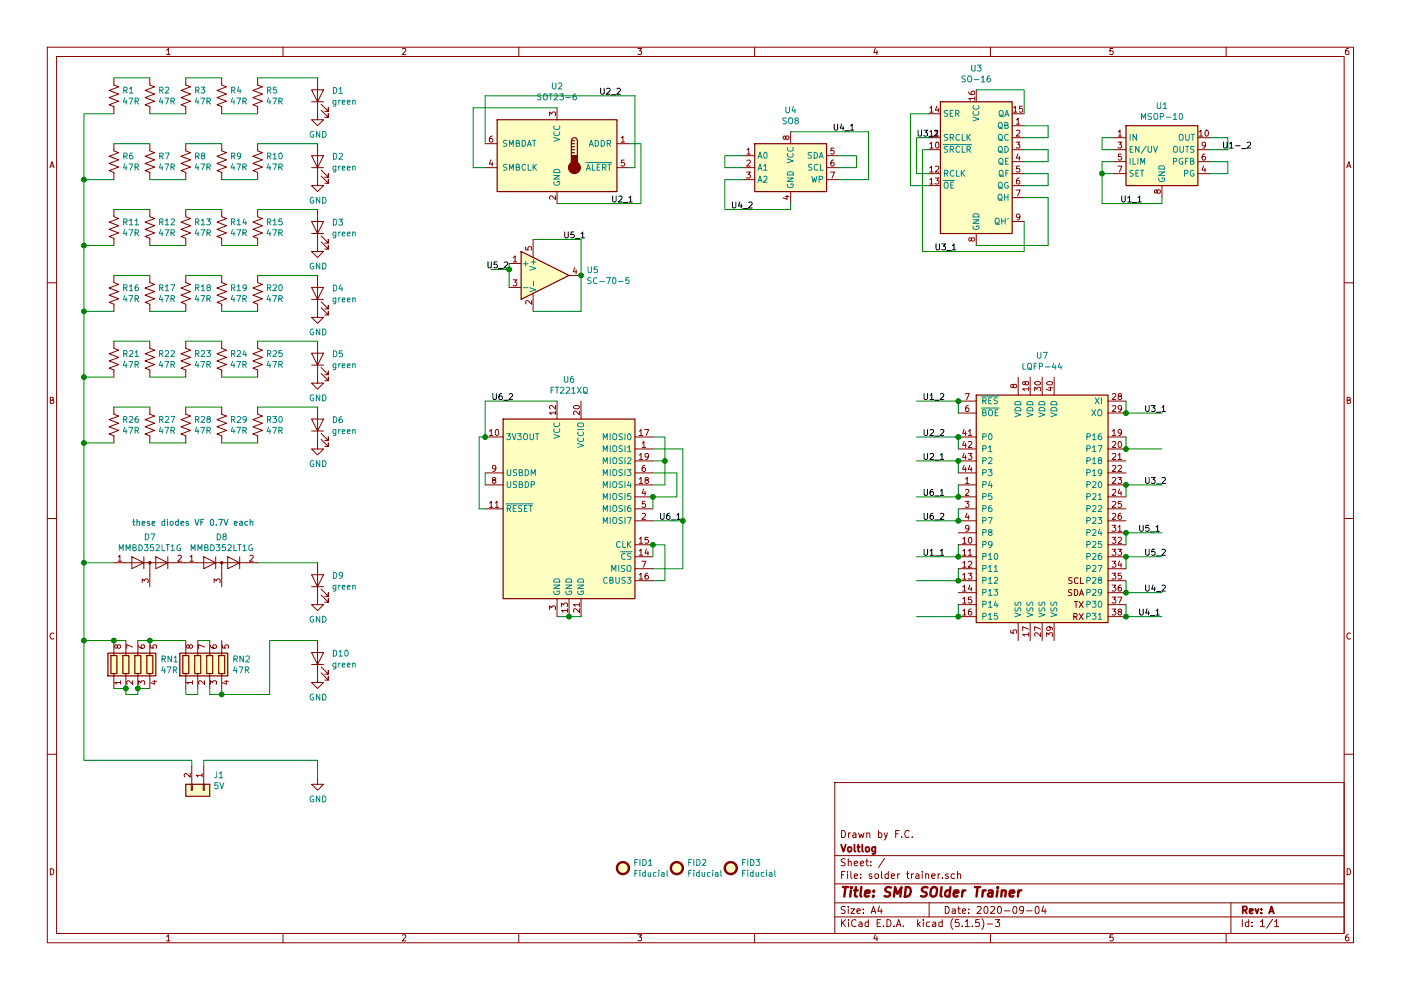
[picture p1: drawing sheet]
EESchema Schematic File Version 4
EELAYER 30 0
EELAYER END
$Descr A4 11693 8268
encoding utf-8
Sheet 1 1
Title "SMD SOlder Trainer"
Date "2020-09-04"
Rev "A"
Comp "Voltlog"
Comment1 "Drawn by F.C."
Comment2 ""
Comment3 ""
Comment4 ""
$EndDescr
$Comp
L Mechanical:Fiducial FID1
U 1 1
P 5200 7250
F 0 "FID1" H 5285 7296 50  0000 L CNN
F 1 "Fiducial" H 5285 7205 50  0000 L CNN
F 2 "Fiducial:Fiducial_0.5mm_Dia_1mm_Outer" H 5200 7250 50  0001 C CNN
F 3 "~" H 5200 7250 50  0001 C CNN
	1    5200 7250
	1    0    0    -1  
$EndComp
$Comp
L Mechanical:Fiducial FID2
U 1 1
P 5650 7250
F 0 "FID2" H 5735 7296 50  0000 L CNN
F 1 "Fiducial" H 5735 7205 50  0000 L CNN
F 2 "Fiducial:Fiducial_0.5mm_Dia_1mm_Outer" H 5650 7250 50  0001 C CNN
F 3 "~" H 5650 7250 50  0001 C CNN
	1    5650 7250
	1    0    0    -1  
$EndComp
$Comp
L Mechanical:Fiducial FID3
U 1 1
P 6100 7250
F 0 "FID3" H 6185 7296 50  0000 L CNN
F 1 "Fiducial" H 6185 7205 50  0000 L CNN
F 2 "Fiducial:Fiducial_0.5mm_Dia_1mm_Outer" H 6100 7250 50  0001 C CNN
F 3 "~" H 6100 7250 50  0001 C CNN
	1    6100 7250
	1    0    0    -1  
$EndComp
$Comp
L Device:R_US R1
U 1 1
P 950 800
F 0 "R1" H 1018 846 50  0000 L CNN
F 1 "47R" H 1018 755 50  0000 L CNN
F 2 "Resistor_SMD:R_01005_0402Metric" V 990 790 50  0001 C CNN
F 3 "~" H 950 800 50  0001 C CNN
	1    950  800 
	1    0    0    -1  
$EndComp
$Comp
L Device:R_US R2
U 1 1
P 1250 800
F 0 "R2" H 1318 846 50  0000 L CNN
F 1 "47R" H 1318 755 50  0000 L CNN
F 2 "Resistor_SMD:R_01005_0402Metric" V 1290 790 50  0001 C CNN
F 3 "~" H 1250 800 50  0001 C CNN
	1    1250 800 
	1    0    0    -1  
$EndComp
$Comp
L Device:R_US R3
U 1 1
P 1550 800
F 0 "R3" H 1618 846 50  0000 L CNN
F 1 "47R" H 1618 755 50  0000 L CNN
F 2 "Resistor_SMD:R_01005_0402Metric" V 1590 790 50  0001 C CNN
F 3 "~" H 1550 800 50  0001 C CNN
	1    1550 800 
	1    0    0    -1  
$EndComp
$Comp
L Device:R_US R4
U 1 1
P 1850 800
F 0 "R4" H 1918 846 50  0000 L CNN
F 1 "47R" H 1918 755 50  0000 L CNN
F 2 "Resistor_SMD:R_01005_0402Metric" V 1890 790 50  0001 C CNN
F 3 "~" H 1850 800 50  0001 C CNN
	1    1850 800 
	1    0    0    -1  
$EndComp
$Comp
L Device:R_US R5
U 1 1
P 2150 800
F 0 "R5" H 2218 846 50  0000 L CNN
F 1 "47R" H 2218 755 50  0000 L CNN
F 2 "Resistor_SMD:R_01005_0402Metric" V 2190 790 50  0001 C CNN
F 3 "~" H 2150 800 50  0001 C CNN
	1    2150 800 
	1    0    0    -1  
$EndComp
$Comp
L Device:R_US R6
U 1 1
P 950 1350
F 0 "R6" H 1018 1396 50  0000 L CNN
F 1 "47R" H 1018 1305 50  0000 L CNN
F 2 "Resistor_SMD:R_0201_0603Metric" V 990 1340 50  0001 C CNN
F 3 "~" H 950 1350 50  0001 C CNN
	1    950  1350
	1    0    0    -1  
$EndComp
$Comp
L Device:R_US R7
U 1 1
P 1250 1350
F 0 "R7" H 1318 1396 50  0000 L CNN
F 1 "47R" H 1318 1305 50  0000 L CNN
F 2 "Resistor_SMD:R_0201_0603Metric" V 1290 1340 50  0001 C CNN
F 3 "~" H 1250 1350 50  0001 C CNN
	1    1250 1350
	1    0    0    -1  
$EndComp
$Comp
L Device:R_US R8
U 1 1
P 1550 1350
F 0 "R8" H 1618 1396 50  0000 L CNN
F 1 "47R" H 1618 1305 50  0000 L CNN
F 2 "Resistor_SMD:R_0201_0603Metric" V 1590 1340 50  0001 C CNN
F 3 "~" H 1550 1350 50  0001 C CNN
	1    1550 1350
	1    0    0    -1  
$EndComp
$Comp
L Device:R_US R9
U 1 1
P 1850 1350
F 0 "R9" H 1918 1396 50  0000 L CNN
F 1 "47R" H 1918 1305 50  0000 L CNN
F 2 "Resistor_SMD:R_0201_0603Metric" V 1890 1340 50  0001 C CNN
F 3 "~" H 1850 1350 50  0001 C CNN
	1    1850 1350
	1    0    0    -1  
$EndComp
$Comp
L Device:R_US R10
U 1 1
P 2150 1350
F 0 "R10" H 2218 1396 50  0000 L CNN
F 1 "47R" H 2218 1305 50  0000 L CNN
F 2 "Resistor_SMD:R_0201_0603Metric" V 2190 1340 50  0001 C CNN
F 3 "~" H 2150 1350 50  0001 C CNN
	1    2150 1350
	1    0    0    -1  
$EndComp
$Comp
L Device:R_US R11
U 1 1
P 950 1900
F 0 "R11" H 1018 1946 50  0000 L CNN
F 1 "47R" H 1018 1855 50  0000 L CNN
F 2 "Resistor_SMD:R_0402_1005Metric" V 990 1890 50  0001 C CNN
F 3 "~" H 950 1900 50  0001 C CNN
	1    950  1900
	1    0    0    -1  
$EndComp
$Comp
L Device:R_US R12
U 1 1
P 1250 1900
F 0 "R12" H 1318 1946 50  0000 L CNN
F 1 "47R" H 1318 1855 50  0000 L CNN
F 2 "Resistor_SMD:R_0402_1005Metric" V 1290 1890 50  0001 C CNN
F 3 "~" H 1250 1900 50  0001 C CNN
	1    1250 1900
	1    0    0    -1  
$EndComp
$Comp
L Device:R_US R13
U 1 1
P 1550 1900
F 0 "R13" H 1618 1946 50  0000 L CNN
F 1 "47R" H 1618 1855 50  0000 L CNN
F 2 "Resistor_SMD:R_0402_1005Metric" V 1590 1890 50  0001 C CNN
F 3 "~" H 1550 1900 50  0001 C CNN
	1    1550 1900
	1    0    0    -1  
$EndComp
$Comp
L Device:R_US R14
U 1 1
P 1850 1900
F 0 "R14" H 1918 1946 50  0000 L CNN
F 1 "47R" H 1918 1855 50  0000 L CNN
F 2 "Resistor_SMD:R_0402_1005Metric" V 1890 1890 50  0001 C CNN
F 3 "~" H 1850 1900 50  0001 C CNN
	1    1850 1900
	1    0    0    -1  
$EndComp
$Comp
L Device:R_US R15
U 1 1
P 2150 1900
F 0 "R15" H 2218 1946 50  0000 L CNN
F 1 "47R" H 2218 1855 50  0000 L CNN
F 2 "Resistor_SMD:R_0402_1005Metric" V 2190 1890 50  0001 C CNN
F 3 "~" H 2150 1900 50  0001 C CNN
	1    2150 1900
	1    0    0    -1  
$EndComp
$Comp
L Device:R_US R16
U 1 1
P 950 2450
F 0 "R16" H 1018 2496 50  0000 L CNN
F 1 "47R" H 1018 2405 50  0000 L CNN
F 2 "Resistor_SMD:R_0603_1608Metric_Pad1.05x0.95mm_HandSolder" V 990 2440 50  0001 C CNN
F 3 "~" H 950 2450 50  0001 C CNN
	1    950  2450
	1    0    0    -1  
$EndComp
$Comp
L Device:R_US R17
U 1 1
P 1250 2450
F 0 "R17" H 1318 2496 50  0000 L CNN
F 1 "47R" H 1318 2405 50  0000 L CNN
F 2 "Resistor_SMD:R_0603_1608Metric_Pad1.05x0.95mm_HandSolder" V 1290 2440 50  0001 C CNN
F 3 "~" H 1250 2450 50  0001 C CNN
	1    1250 2450
	1    0    0    -1  
$EndComp
$Comp
L Device:R_US R18
U 1 1
P 1550 2450
F 0 "R18" H 1618 2496 50  0000 L CNN
F 1 "47R" H 1618 2405 50  0000 L CNN
F 2 "Resistor_SMD:R_0603_1608Metric_Pad1.05x0.95mm_HandSolder" V 1590 2440 50  0001 C CNN
F 3 "~" H 1550 2450 50  0001 C CNN
	1    1550 2450
	1    0    0    -1  
$EndComp
$Comp
L Device:R_US R19
U 1 1
P 1850 2450
F 0 "R19" H 1918 2496 50  0000 L CNN
F 1 "47R" H 1918 2405 50  0000 L CNN
F 2 "Resistor_SMD:R_0603_1608Metric_Pad1.05x0.95mm_HandSolder" V 1890 2440 50  0001 C CNN
F 3 "~" H 1850 2450 50  0001 C CNN
	1    1850 2450
	1    0    0    -1  
$EndComp
$Comp
L Device:R_US R20
U 1 1
P 2150 2450
F 0 "R20" H 2218 2496 50  0000 L CNN
F 1 "47R" H 2218 2405 50  0000 L CNN
F 2 "Resistor_SMD:R_0603_1608Metric_Pad1.05x0.95mm_HandSolder" V 2190 2440 50  0001 C CNN
F 3 "~" H 2150 2450 50  0001 C CNN
	1    2150 2450
	1    0    0    -1  
$EndComp
$Comp
L Device:R_US R21
U 1 1
P 950 3000
F 0 "R21" H 1018 3046 50  0000 L CNN
F 1 "47R" H 1018 2955 50  0000 L CNN
F 2 "Resistor_SMD:R_0805_2012Metric_Pad1.15x1.40mm_HandSolder" V 990 2990 50  0001 C CNN
F 3 "~" H 950 3000 50  0001 C CNN
	1    950  3000
	1    0    0    -1  
$EndComp
$Comp
L Device:R_US R22
U 1 1
P 1250 3000
F 0 "R22" H 1318 3046 50  0000 L CNN
F 1 "47R" H 1318 2955 50  0000 L CNN
F 2 "Resistor_SMD:R_0805_2012Metric_Pad1.15x1.40mm_HandSolder" V 1290 2990 50  0001 C CNN
F 3 "~" H 1250 3000 50  0001 C CNN
	1    1250 3000
	1    0    0    -1  
$EndComp
$Comp
L Device:R_US R23
U 1 1
P 1550 3000
F 0 "R23" H 1618 3046 50  0000 L CNN
F 1 "47R" H 1618 2955 50  0000 L CNN
F 2 "Resistor_SMD:R_0805_2012Metric_Pad1.15x1.40mm_HandSolder" V 1590 2990 50  0001 C CNN
F 3 "~" H 1550 3000 50  0001 C CNN
	1    1550 3000
	1    0    0    -1  
$EndComp
$Comp
L Device:R_US R24
U 1 1
P 1850 3000
F 0 "R24" H 1918 3046 50  0000 L CNN
F 1 "47R" H 1918 2955 50  0000 L CNN
F 2 "Resistor_SMD:R_0805_2012Metric_Pad1.15x1.40mm_HandSolder" V 1890 2990 50  0001 C CNN
F 3 "~" H 1850 3000 50  0001 C CNN
	1    1850 3000
	1    0    0    -1  
$EndComp
$Comp
L Device:R_US R25
U 1 1
P 2150 3000
F 0 "R25" H 2218 3046 50  0000 L CNN
F 1 "47R" H 2218 2955 50  0000 L CNN
F 2 "Resistor_SMD:R_0805_2012Metric_Pad1.15x1.40mm_HandSolder" V 2190 2990 50  0001 C CNN
F 3 "~" H 2150 3000 50  0001 C CNN
	1    2150 3000
	1    0    0    -1  
$EndComp
$Comp
L Device:R_US R26
U 1 1
P 950 3550
F 0 "R26" H 1018 3596 50  0000 L CNN
F 1 "47R" H 1018 3505 50  0000 L CNN
F 2 "Resistor_SMD:R_1206_3216Metric_Pad1.42x1.75mm_HandSolder" V 990 3540 50  0001 C CNN
F 3 "~" H 950 3550 50  0001 C CNN
	1    950  3550
	1    0    0    -1  
$EndComp
$Comp
L Device:R_US R27
U 1 1
P 1250 3550
F 0 "R27" H 1318 3596 50  0000 L CNN
F 1 "47R" H 1318 3505 50  0000 L CNN
F 2 "Resistor_SMD:R_1206_3216Metric_Pad1.42x1.75mm_HandSolder" V 1290 3540 50  0001 C CNN
F 3 "~" H 1250 3550 50  0001 C CNN
	1    1250 3550
	1    0    0    -1  
$EndComp
$Comp
L Device:R_US R28
U 1 1
P 1550 3550
F 0 "R28" H 1618 3596 50  0000 L CNN
F 1 "47R" H 1618 3505 50  0000 L CNN
F 2 "Resistor_SMD:R_1206_3216Metric_Pad1.42x1.75mm_HandSolder" V 1590 3540 50  0001 C CNN
F 3 "~" H 1550 3550 50  0001 C CNN
	1    1550 3550
	1    0    0    -1  
$EndComp
$Comp
L Device:R_US R29
U 1 1
P 1850 3550
F 0 "R29" H 1918 3596 50  0000 L CNN
F 1 "47R" H 1918 3505 50  0000 L CNN
F 2 "Resistor_SMD:R_1206_3216Metric_Pad1.42x1.75mm_HandSolder" V 1890 3540 50  0001 C CNN
F 3 "~" H 1850 3550 50  0001 C CNN
	1    1850 3550
	1    0    0    -1  
$EndComp
$Comp
L Device:R_US R30
U 1 1
P 2150 3550
F 0 "R30" H 2218 3596 50  0000 L CNN
F 1 "47R" H 2218 3505 50  0000 L CNN
F 2 "Resistor_SMD:R_1206_3216Metric_Pad1.42x1.75mm_HandSolder" V 2190 3540 50  0001 C CNN
F 3 "~" H 2150 3550 50  0001 C CNN
	1    2150 3550
	1    0    0    -1  
$EndComp
$Comp
L Device:LED D1
U 1 1
P 2650 800
F 0 "D1" V 2689 682 50  0000 R CNN
F 1 "green" V 2598 682 50  0000 R CNN
F 2 "LED_SMD:LED_0402_1005Metric" H 2650 800 50  0001 C CNN
F 3 "~" H 2650 800 50  0001 C CNN
F 4 "C268302" V 2650 800 50  0001 C CNN "LCSC"
	1    2650 800 
	0    -1   -1   0   
$EndComp
$Comp
L Device:LED D2
U 1 1
P 2650 1350
F 0 "D2" V 2689 1232 50  0000 R CNN
F 1 "green" V 2598 1232 50  0000 R CNN
F 2 "LED_SMD:LED_0402_1005Metric" H 2650 1350 50  0001 C CNN
F 3 "~" H 2650 1350 50  0001 C CNN
F 4 "C268302" V 2650 1350 50  0001 C CNN "LCSC"
	1    2650 1350
	0    -1   -1   0   
$EndComp
$Comp
L Device:LED D3
U 1 1
P 2650 1900
F 0 "D3" V 2689 1782 50  0000 R CNN
F 1 "green" V 2598 1782 50  0000 R CNN
F 2 "LED_SMD:LED_0402_1005Metric" H 2650 1900 50  0001 C CNN
F 3 "~" H 2650 1900 50  0001 C CNN
F 4 "C268302" V 2650 1900 50  0001 C CNN "LCSC"
	1    2650 1900
	0    -1   -1   0   
$EndComp
$Comp
L Device:LED D4
U 1 1
P 2650 2450
F 0 "D4" V 2689 2332 50  0000 R CNN
F 1 "green" V 2598 2332 50  0000 R CNN
F 2 "LED_SMD:LED_0603_1608Metric_Pad1.05x0.95mm_HandSolder" H 2650 2450 50  0001 C CNN
F 3 "~" H 2650 2450 50  0001 C CNN
F 4 "C268302" V 2650 2450 50  0001 C CNN "LCSC"
	1    2650 2450
	0    -1   -1   0   
$EndComp
$Comp
L Device:LED D5
U 1 1
P 2650 3000
F 0 "D5" V 2689 2882 50  0000 R CNN
F 1 "green" V 2598 2882 50  0000 R CNN
F 2 "LED_SMD:LED_0805_2012Metric_Pad1.15x1.40mm_HandSolder" H 2650 3000 50  0001 C CNN
F 3 "~" H 2650 3000 50  0001 C CNN
F 4 "C268302" V 2650 3000 50  0001 C CNN "LCSC"
	1    2650 3000
	0    -1   -1   0   
$EndComp
$Comp
L Device:LED D6
U 1 1
P 2650 3550
F 0 "D6" V 2689 3432 50  0000 R CNN
F 1 "green" V 2598 3432 50  0000 R CNN
F 2 "LED_SMD:LED_1206_3216Metric_Pad1.42x1.75mm_HandSolder" H 2650 3550 50  0001 C CNN
F 3 "~" H 2650 3550 50  0001 C CNN
F 4 "C268302" V 2650 3550 50  0001 C CNN "LCSC"
	1    2650 3550
	0    -1   -1   0   
$EndComp
Wire Wire Line
	2650 650  2150 650 
Wire Wire Line
	2150 950  1850 950 
Wire Wire Line
	1850 650  1550 650 
Wire Wire Line
	1550 950  1250 950 
Wire Wire Line
	1250 650  950  650 
Wire Wire Line
	950  1200 1250 1200
Wire Wire Line
	950  1750 1250 1750
Wire Wire Line
	950  2300 1250 2300
Wire Wire Line
	950  2850 1250 2850
Wire Wire Line
	950  3400 1250 3400
Wire Wire Line
	1250 1500 1550 1500
Wire Wire Line
	1250 2050 1550 2050
Wire Wire Line
	1250 2600 1550 2600
Wire Wire Line
	1250 3150 1550 3150
Wire Wire Line
	1250 3700 1550 3700
Wire Wire Line
	1550 3400 1850 3400
Wire Wire Line
	1550 2850 1850 2850
Wire Wire Line
	1550 2300 1850 2300
Wire Wire Line
	1550 1750 1850 1750
Wire Wire Line
	1550 1200 1850 1200
Wire Wire Line
	1850 1500 2150 1500
Wire Wire Line
	1850 2050 2150 2050
Wire Wire Line
	1850 2600 2150 2600
Wire Wire Line
	1850 3150 2150 3150
Wire Wire Line
	1850 3700 2150 3700
Wire Wire Line
	2150 3400 2650 3400
Wire Wire Line
	2150 2850 2650 2850
Wire Wire Line
	2150 2300 2650 2300
Wire Wire Line
	2150 1750 2650 1750
Wire Wire Line
	2150 1200 2650 1200
$Comp
L power:GND #PWR01
U 1 1
P 2650 950
F 0 "#PWR01" H 2650 700 50  0001 C CNN
F 1 "GND" H 2655 777 50  0000 C CNN
F 2 "" H 2650 950 50  0001 C CNN
F 3 "" H 2650 950 50  0001 C CNN
	1    2650 950 
	1    0    0    -1  
$EndComp
$Comp
L power:GND #PWR02
U 1 1
P 2650 1500
F 0 "#PWR02" H 2650 1250 50  0001 C CNN
F 1 "GND" H 2655 1327 50  0000 C CNN
F 2 "" H 2650 1500 50  0001 C CNN
F 3 "" H 2650 1500 50  0001 C CNN
	1    2650 1500
	1    0    0    -1  
$EndComp
$Comp
L power:GND #PWR03
U 1 1
P 2650 2050
F 0 "#PWR03" H 2650 1800 50  0001 C CNN
F 1 "GND" H 2655 1877 50  0000 C CNN
F 2 "" H 2650 2050 50  0001 C CNN
F 3 "" H 2650 2050 50  0001 C CNN
	1    2650 2050
	1    0    0    -1  
$EndComp
$Comp
L power:GND #PWR04
U 1 1
P 2650 2600
F 0 "#PWR04" H 2650 2350 50  0001 C CNN
F 1 "GND" H 2655 2427 50  0000 C CNN
F 2 "" H 2650 2600 50  0001 C CNN
F 3 "" H 2650 2600 50  0001 C CNN
	1    2650 2600
	1    0    0    -1  
$EndComp
$Comp
L power:GND #PWR05
U 1 1
P 2650 3150
F 0 "#PWR05" H 2650 2900 50  0001 C CNN
F 1 "GND" H 2655 2977 50  0000 C CNN
F 2 "" H 2650 3150 50  0001 C CNN
F 3 "" H 2650 3150 50  0001 C CNN
	1    2650 3150
	1    0    0    -1  
$EndComp
$Comp
L power:GND #PWR06
U 1 1
P 2650 3700
F 0 "#PWR06" H 2650 3450 50  0001 C CNN
F 1 "GND" H 2655 3527 50  0000 C CNN
F 2 "" H 2650 3700 50  0001 C CNN
F 3 "" H 2650 3700 50  0001 C CNN
	1    2650 3700
	1    0    0    -1  
$EndComp
Wire Wire Line
	950  950  700  950 
Wire Wire Line
	700  950  700  1500
Wire Wire Line
	700  3700 950  3700
Wire Wire Line
	950  3150 700  3150
Connection ~ 700  3150
Wire Wire Line
	700  3150 700  3700
Wire Wire Line
	950  2600 700  2600
Connection ~ 700  2600
Wire Wire Line
	700  2600 700  3150
Wire Wire Line
	950  2050 700  2050
Connection ~ 700  2050
Wire Wire Line
	700  2050 700  2600
Wire Wire Line
	950  1500 700  1500
Connection ~ 700  1500
Wire Wire Line
	700  1500 700  2050
$Comp
L Device:LED D9
U 1 1
P 2650 4850
F 0 "D9" V 2689 4732 50  0000 R CNN
F 1 "green" V 2598 4732 50  0000 R CNN
F 2 "LED_SMD:LED_0603_1608Metric_Pad1.05x0.95mm_HandSolder" H 2650 4850 50  0001 C CNN
F 3 "~" H 2650 4850 50  0001 C CNN
F 4 "C268302" V 2650 4850 50  0001 C CNN "LCSC"
	1    2650 4850
	0    -1   -1   0   
$EndComp
Wire Wire Line
	2150 4700 2650 4700
$Comp
L power:GND #PWR07
U 1 1
P 2650 5000
F 0 "#PWR07" H 2650 4750 50  0001 C CNN
F 1 "GND" H 2655 4827 50  0000 C CNN
F 2 "" H 2650 5000 50  0001 C CNN
F 3 "" H 2650 5000 50  0001 C CNN
	1    2650 5000
	1    0    0    -1  
$EndComp
Connection ~ 700  3700
Wire Wire Line
	950  4700 700  4700
$Comp
L Diode:BAV99 D7
U 1 1
P 1250 4700
F 0 "D7" H 1250 4916 50  0000 C CNN
F 1 "MMBD352LT1G" H 1250 4825 50  0000 C CNN
F 2 "Package_TO_SOT_SMD:SOT-23" H 1250 4200 50  0001 C CNN
F 3 "" H 1250 4700 50  0001 C CNN
F 4 "C463549" H 1250 4700 50  0001 C CNN "LCSC"
	1    1250 4700
	1    0    0    -1  
$EndComp
$Comp
L Diode:BAV99 D8
U 1 1
P 1850 4700
F 0 "D8" H 1850 4916 50  0000 C CNN
F 1 "MMBD352LT1G" H 1850 4825 50  0000 C CNN
F 2 "Package_TO_SOT_SMD:SOT-23" H 1850 4200 50  0001 C CNN
F 3 "" H 1850 4700 50  0001 C CNN
F 4 "C463549" H 1850 4700 50  0001 C CNN "LCSC"
	1    1850 4700
	1    0    0    -1  
$EndComp
Text Notes 1100 4400 0    50   ~ 0
these diodes VF 0.7V each\n
$Comp
L Memory_EEPROM:AT24CS01-SSHM U4
U 1 1
P 6600 1400
F 0 "U4" H 6600 1881 50  0000 C CNN
F 1 "SO8" H 6600 1790 50  0000 C CNN
F 2 "Package_SO:SOIC-8_3.9x4.9mm_P1.27mm" H 6600 1400 50  0001 C CNN
F 3 "http://ww1.microchip.com/downloads/en/DeviceDoc/Atmel-8815-SEEPROM-AT24CS01-02-Datasheet.pdf" H 6600 1400 50  0001 C CNN
	1    6600 1400
	1    0    0    -1  
$EndComp
Wire Wire Line
	6200 1300 6050 1300
Wire Wire Line
	6050 1300 6050 1400
Wire Wire Line
	6050 1400 6200 1400
Wire Wire Line
	6200 1500 6050 1500
Wire Wire Line
	6050 1500 6050 1750
Wire Wire Line
	6050 1750 6600 1750
Wire Wire Line
	6600 1750 6600 1700
Wire Wire Line
	7000 1300 7150 1300
Wire Wire Line
	7150 1300 7150 1400
Wire Wire Line
	7150 1400 7000 1400
Wire Wire Line
	7000 1500 7250 1500
Wire Wire Line
	7250 1100 6600 1100
Wire Wire Line
	7250 1100 7250 1500
$Comp
L 74xx:74HC595 U3
U 1 1
P 8150 1350
F 0 "U3" H 8150 2131 50  0000 C CNN
F 1 "SO-16" H 8150 2040 50  0000 C CNN
F 2 "Package_SO:SOIC-16_3.9x9.9mm_P1.27mm" H 8150 1350 50  0001 C CNN
F 3 "http://www.ti.com/lit/ds/symlink/sn74hc595.pdf" H 8150 1350 50  0001 C CNN
	1    8150 1350
	1    0    0    -1  
$EndComp
Wire Wire Line
	8550 1050 8750 1050
Wire Wire Line
	8750 1050 8750 1150
Wire Wire Line
	8750 1150 8550 1150
Wire Wire Line
	8550 1250 8750 1250
Wire Wire Line
	8750 1250 8750 1350
Wire Wire Line
	8750 1350 8550 1350
Wire Wire Line
	8550 1450 8750 1450
Wire Wire Line
	8750 1450 8750 1550
Wire Wire Line
	8750 1550 8550 1550
Wire Wire Line
	8550 1650 8750 1650
Wire Wire Line
	8750 1650 8750 2050
Wire Wire Line
	8750 2050 8150 2050
Wire Wire Line
	7750 1550 7600 1550
Wire Wire Line
	7600 1550 7600 950 
Wire Wire Line
	7600 950  7750 950 
Wire Wire Line
	7750 1150 7650 1150
Wire Wire Line
	7650 1150 7650 1450
Wire Wire Line
	7650 1450 7750 1450
Wire Wire Line
	8550 1850 8550 2100
Wire Wire Line
	8550 2100 7700 2100
Wire Wire Line
	7700 2100 7700 1250
Wire Wire Line
	7700 1250 7750 1250
Wire Wire Line
	8150 750  8550 750 
Wire Wire Line
	8550 750  8550 950 
$Comp
L Regulator_Linear:LT3042xMSE U1
U 1 1
P 9700 1250
F 0 "U1" H 9700 1617 50  0000 C CNN
F 1 "MSOP-10" H 9700 1526 50  0000 C CNN
F 2 "Package_SO:MSOP-10-1EP_3x3mm_P0.5mm_EP1.68x1.88mm" H 9700 1575 50  0001 C CNN
F 3 "https://www.analog.com/media/en/technical-documentation/data-sheets/3042fb.pdf" H 9700 1250 50  0001 C CNN
	1    9700 1250
	1    0    0    -1  
$EndComp
Wire Wire Line
	9300 1150 9200 1150
Wire Wire Line
	9200 1150 9200 1250
Wire Wire Line
	9200 1250 9300 1250
Wire Wire Line
	9300 1350 9200 1350
Wire Wire Line
	9200 1350 9200 1450
Wire Wire Line
	9200 1450 9300 1450
Wire Wire Line
	10100 1450 10250 1450
Wire Wire Line
	10250 1450 10250 1350
Wire Wire Line
	10250 1350 10100 1350
Wire Wire Line
	10100 1250 10250 1250
Wire Wire Line
	10250 1250 10250 1150
Wire Wire Line
	10250 1150 10100 1150
Wire Wire Line
	9700 1650 9700 1700
Wire Wire Line
	9700 1700 9200 1700
Wire Wire Line
	9200 1700 9200 1450
Connection ~ 9200 1450
$Comp
L Device:LED D10
U 1 1
P 2650 5500
F 0 "D10" V 2689 5382 50  0000 R CNN
F 1 "green" V 2598 5382 50  0000 R CNN
F 2 "LED_SMD:LED_0603_1608Metric_Pad1.05x0.95mm_HandSolder" H 2650 5500 50  0001 C CNN
F 3 "~" H 2650 5500 50  0001 C CNN
F 4 "C268302" V 2650 5500 50  0001 C CNN "LCSC"
	1    2650 5500
	0    -1   -1   0   
$EndComp
$Comp
L Device:R_Pack04 RN1
U 1 1
P 1150 5550
F 0 "RN1" H 1338 5596 50  0000 L CNN
F 1 "47R" H 1338 5505 50  0000 L CNN
F 2 "Resistor_SMD:R_Array_Convex_4x0603" V 1425 5550 50  0001 C CNN
F 3 "~" H 1150 5550 50  0001 C CNN
	1    1150 5550
	1    0    0    -1  
$EndComp
Wire Wire Line
	1250 5350 1150 5350
Wire Wire Line
	1150 5750 1250 5750
Wire Wire Line
	1150 5750 1150 5800
Wire Wire Line
	1150 5800 1050 5800
Wire Wire Line
	1050 5800 1050 5750
Connection ~ 1150 5750
Wire Wire Line
	1050 5750 950  5750
Connection ~ 1050 5750
Wire Wire Line
	1050 5350 950  5350
Wire Wire Line
	950  5350 700  5350
Wire Wire Line
	700  5350 700  4700
Connection ~ 950  5350
Connection ~ 700  4700
$Comp
L Device:R_Pack04 RN2
U 1 1
P 1750 5550
F 0 "RN2" H 1938 5596 50  0000 L CNN
F 1 "47R" H 1938 5505 50  0000 L CNN
F 2 "Resistor_SMD:R_Array_Convex_4x0603" V 2025 5550 50  0001 C CNN
F 3 "~" H 1750 5550 50  0001 C CNN
	1    1750 5550
	1    0    0    -1  
$EndComp
Wire Wire Line
	1250 5350 1550 5350
Connection ~ 1250 5350
Wire Wire Line
	1550 5750 1550 5800
Wire Wire Line
	1550 5800 1650 5800
Wire Wire Line
	1650 5800 1650 5750
Wire Wire Line
	1650 5350 1750 5350
Wire Wire Line
	1750 5750 1750 5800
Wire Wire Line
	1750 5800 1850 5800
Wire Wire Line
	1850 5800 1850 5750
Wire Wire Line
	1850 5800 2250 5800
Wire Wire Line
	2250 5800 2250 5350
Wire Wire Line
	2250 5350 2650 5350
Connection ~ 1850 5800
$Comp
L power:GND #PWR08
U 1 1
P 2650 5650
F 0 "#PWR08" H 2650 5400 50  0001 C CNN
F 1 "GND" H 2655 5477 50  0000 C CNN
F 2 "" H 2650 5650 50  0001 C CNN
F 3 "" H 2650 5650 50  0001 C CNN
	1    2650 5650
	1    0    0    -1  
$EndComp
$Comp
L Sensor_Temperature:LM73 U2
U 1 1
P 4650 1300
F 0 "U2" H 4650 1881 50  0000 C CNN
F 1 "SOT23-6" H 4650 1790 50  0000 C CNN
F 2 "Package_TO_SOT_SMD:SOT-23-6" H 5100 1650 50  0001 L CNN
F 3 "http://www.ti.com/lit/ds/symlink/lm73.pdf" H 4250 1750 50  0001 C CNN
	1    4650 1300
	1    0    0    -1  
$EndComp
$Comp
L Amplifier_Operational:LMV321 U5
U 1 1
P 4550 2300
F 0 "U5" H 4894 2346 50  0000 L CNN
F 1 "SC-70-5" H 4894 2255 50  0000 L CNN
F 2 "Package_TO_SOT_SMD:SOT-353_SC-70-5_Handsoldering" H 4550 2300 50  0001 L CNN
F 3 "http://www.ti.com/lit/ds/symlink/lmv324.pdf" H 4550 2300 50  0001 C CNN
	1    4550 2300
	1    0    0    -1  
$EndComp
Wire Wire Line
	4650 1700 5350 1700
Wire Wire Line
	5350 1700 5350 1200
Wire Wire Line
	5350 1200 5250 1200
Wire Wire Line
	4650 900  3950 900 
Wire Wire Line
	3950 900  3950 1400
Wire Wire Line
	3950 1400 4050 1400
Wire Wire Line
	4050 1200 4050 800 
Wire Wire Line
	5300 800  5300 1400
Wire Wire Line
	5300 1400 5250 1400
Wire Wire Line
	4050 800  5300 800 
Wire Wire Line
	4850 2300 4850 2000
Wire Wire Line
	4850 2000 4450 2000
Wire Wire Line
	4250 2200 4250 2250
Wire Wire Line
	4450 2600 4850 2600
Wire Wire Line
	4850 2600 4850 2300
Connection ~ 4850 2300
$Comp
L Interface_USB:FT221XQ U6
U 1 1
P 4750 4250
F 0 "U6" H 4750 5331 50  0000 C CNN
F 1 "FT221XQ" H 4750 5240 50  0000 C CNN
F 2 "Package_DFN_QFN:QFN-20-1EP_4x4mm_P0.5mm_EP2.5x2.5mm" H 6100 3450 50  0001 C CNN
F 3 "https://www.ftdichip.com/Support/Documents/DataSheets/ICs/DS_FT221X.pdf" H 4750 4250 50  0001 C CNN
	1    4750 4250
	1    0    0    -1  
$EndComp
Wire Wire Line
	5450 4550 5450 4650
Wire Wire Line
	5450 4850 5550 4850
Wire Wire Line
	5550 4850 5550 4550
Wire Wire Line
	5550 4550 5450 4550
Connection ~ 5450 4550
Wire Wire Line
	5450 4150 5450 4250
Wire Wire Line
	4050 3950 4050 4050
Wire Wire Line
	4050 3650 4050 3350
Wire Wire Line
	4050 3350 4650 3350
Wire Wire Line
	4050 4250 4000 4250
Wire Wire Line
	4000 4250 4000 3650
Wire Wire Line
	4000 3650 4050 3650
Connection ~ 4050 3650
Wire Wire Line
	5450 3650 5550 3650
Wire Wire Line
	5550 3650 5550 3850
Wire Wire Line
	5550 4050 5450 4050
Wire Wire Line
	5450 3850 5550 3850
Connection ~ 5550 3850
Wire Wire Line
	5550 3850 5550 4050
Wire Wire Line
	5450 3950 5650 3950
Wire Wire Line
	5650 3950 5650 4150
Wire Wire Line
	5650 4150 5450 4150
Connection ~ 5450 4150
Wire Wire Line
	5450 4350 5700 4350
Wire Wire Line
	5700 4350 5700 3750
Wire Wire Line
	5700 3750 5450 3750
Wire Wire Line
	4650 5150 4750 5150
Wire Wire Line
	4750 5150 4850 5150
Connection ~ 4750 5150
Wire Wire Line
	5450 4750 5700 4750
Wire Wire Line
	5700 4750 5700 4350
Connection ~ 5700 4350
$Comp
L Connector_Generic:Conn_01x02 J1
U 1 1
P 1700 6600
F 0 "J1" V 1572 6680 50  0000 L CNN
F 1 "5V" V 1663 6680 50  0000 L CNN
F 2 "Connector_PinHeader_2.54mm:PinHeader_1x02_P2.54mm_Vertical" H 1700 6600 50  0001 C CNN
F 3 "~" H 1700 6600 50  0001 C CNN
	1    1700 6600
	0    1    1    0   
$EndComp
Wire Wire Line
	700  5350 700  6350
Wire Wire Line
	700  6350 1600 6350
Wire Wire Line
	1600 6350 1600 6400
Connection ~ 700  5350
Wire Wire Line
	1700 6400 1700 6350
Wire Wire Line
	1700 6350 2650 6350
Wire Wire Line
	2650 6350 2650 6500
$Comp
L power:GND #PWR09
U 1 1
P 2650 6500
F 0 "#PWR09" H 2650 6250 50  0001 C CNN
F 1 "GND" H 2655 6327 50  0000 C CNN
F 2 "" H 2650 6500 50  0001 C CNN
F 3 "" H 2650 6500 50  0001 C CNN
	1    2650 6500
	1    0    0    -1  
$EndComp
$Comp
L MCU_Parallax:P8X32A-Q44 U7
U 1 1
P 8700 4250
F 0 "U7" H 8700 5531 50  0000 C CNN
F 1 "LQFP-44" H 8700 5440 50  0000 C CNN
F 2 "Package_QFP:LQFP-44_10x10mm_P0.8mm" H 8700 5450 50  0001 C CNN
F 3 "https://www.parallax.com/sites/default/files/downloads/P8X32A-Propeller-Datasheet-v1.4.0_0.pdf" H 8700 4250 50  0001 C CNN
	1    8700 4250
	1    0    0    -1  
$EndComp
Wire Wire Line
	700  3700 700  4700
Wire Wire Line
	8000 4750 8000 4850
Wire Wire Line
	8000 4850 7650 4850
Connection ~ 8000 4850
Wire Wire Line
	8000 5050 8000 5150
Wire Wire Line
	8000 5150 7650 5150
Connection ~ 8000 5150
Wire Wire Line
	8000 4050 8000 4150
Wire Wire Line
	8000 4150 7650 4150
Connection ~ 8000 4150
Wire Wire Line
	8000 4250 8000 4350
Wire Wire Line
	8000 4350 7650 4350
Connection ~ 8000 4350
Wire Wire Line
	8000 4550 8000 4650
Wire Wire Line
	8000 4650 7650 4650
Connection ~ 8000 4650
Wire Wire Line
	9400 3750 9400 3650
Wire Wire Line
	9400 3750 9700 3750
Connection ~ 9400 3750
Wire Wire Line
	9400 4150 9400 4050
Wire Wire Line
	9400 4050 9700 4050
Connection ~ 9400 4050
Wire Wire Line
	9400 4450 9400 4550
Wire Wire Line
	9400 4450 9700 4450
Connection ~ 9400 4450
Wire Wire Line
	9400 4850 9400 4950
Wire Wire Line
	9400 4950 9700 4950
Connection ~ 9400 4950
Wire Wire Line
	8000 3950 8000 3850
Wire Wire Line
	8000 3850 7650 3850
Connection ~ 8000 3850
Text Label 7700 4150 0    50   ~ 0
U6_1
Text Label 7700 4350 0    50   ~ 0
U6_2
Text Label 7700 4650 0    50   ~ 0
U1_1
Wire Wire Line
	8000 3350 8000 3450
Wire Wire Line
	8000 3350 7650 3350
Connection ~ 8000 3350
Text Label 7700 3350 0    50   ~ 0
U1_2
Text Label 5500 4350 0    50   ~ 0
U6_1
Text Label 4100 3350 0    50   ~ 0
U6_2
Text Label 9350 1700 0    50   ~ 0
U1_1
Text Label 10200 1250 0    50   ~ 0
U1-_2
Text Label 7700 3850 0    50   ~ 0
U2_1
Text Label 5100 1700 0    50   ~ 0
U2_1
Text Label 5000 800  0    50   ~ 0
U2_2
Wire Wire Line
	8000 3750 8000 3650
Wire Wire Line
	8000 3650 7650 3650
Connection ~ 8000 3650
Text Label 7700 3650 0    50   ~ 0
U2_2
Wire Wire Line
	9400 5150 9400 5050
Wire Wire Line
	9400 5150 9700 5150
Connection ~ 9400 5150
Text Label 9500 5150 0    50   ~ 0
U4_1
Text Label 6950 1100 0    50   ~ 0
U4_1
Text Label 6100 1750 0    50   ~ 0
U4_2
Text Label 9550 4950 0    50   ~ 0
U4_2
Text Label 9500 4450 0    50   ~ 0
U5_1
Wire Wire Line
	9400 4750 9400 4650
Wire Wire Line
	9400 4650 9700 4650
Connection ~ 9400 4650
Text Label 9550 4650 0    50   ~ 0
U5_2
Text Label 4700 2000 0    50   ~ 0
U5_1
Text Label 4250 2250 2    50   ~ 0
U5_2
Wire Wire Line
	4250 2250 4100 2250
Connection ~ 4250 2250
Wire Wire Line
	4250 2250 4250 2400
Wire Wire Line
	9400 3350 9400 3450
Wire Wire Line
	9400 3450 9700 3450
Connection ~ 9400 3450
Text Label 9550 3450 0    50   ~ 0
U3_1
Text Label 7800 2100 0    50   ~ 0
U3_1
Text Label 7650 1150 0    50   ~ 0
U3_2
Text Label 9550 4050 0    50   ~ 0
U3_2
$EndSCHEMATC
